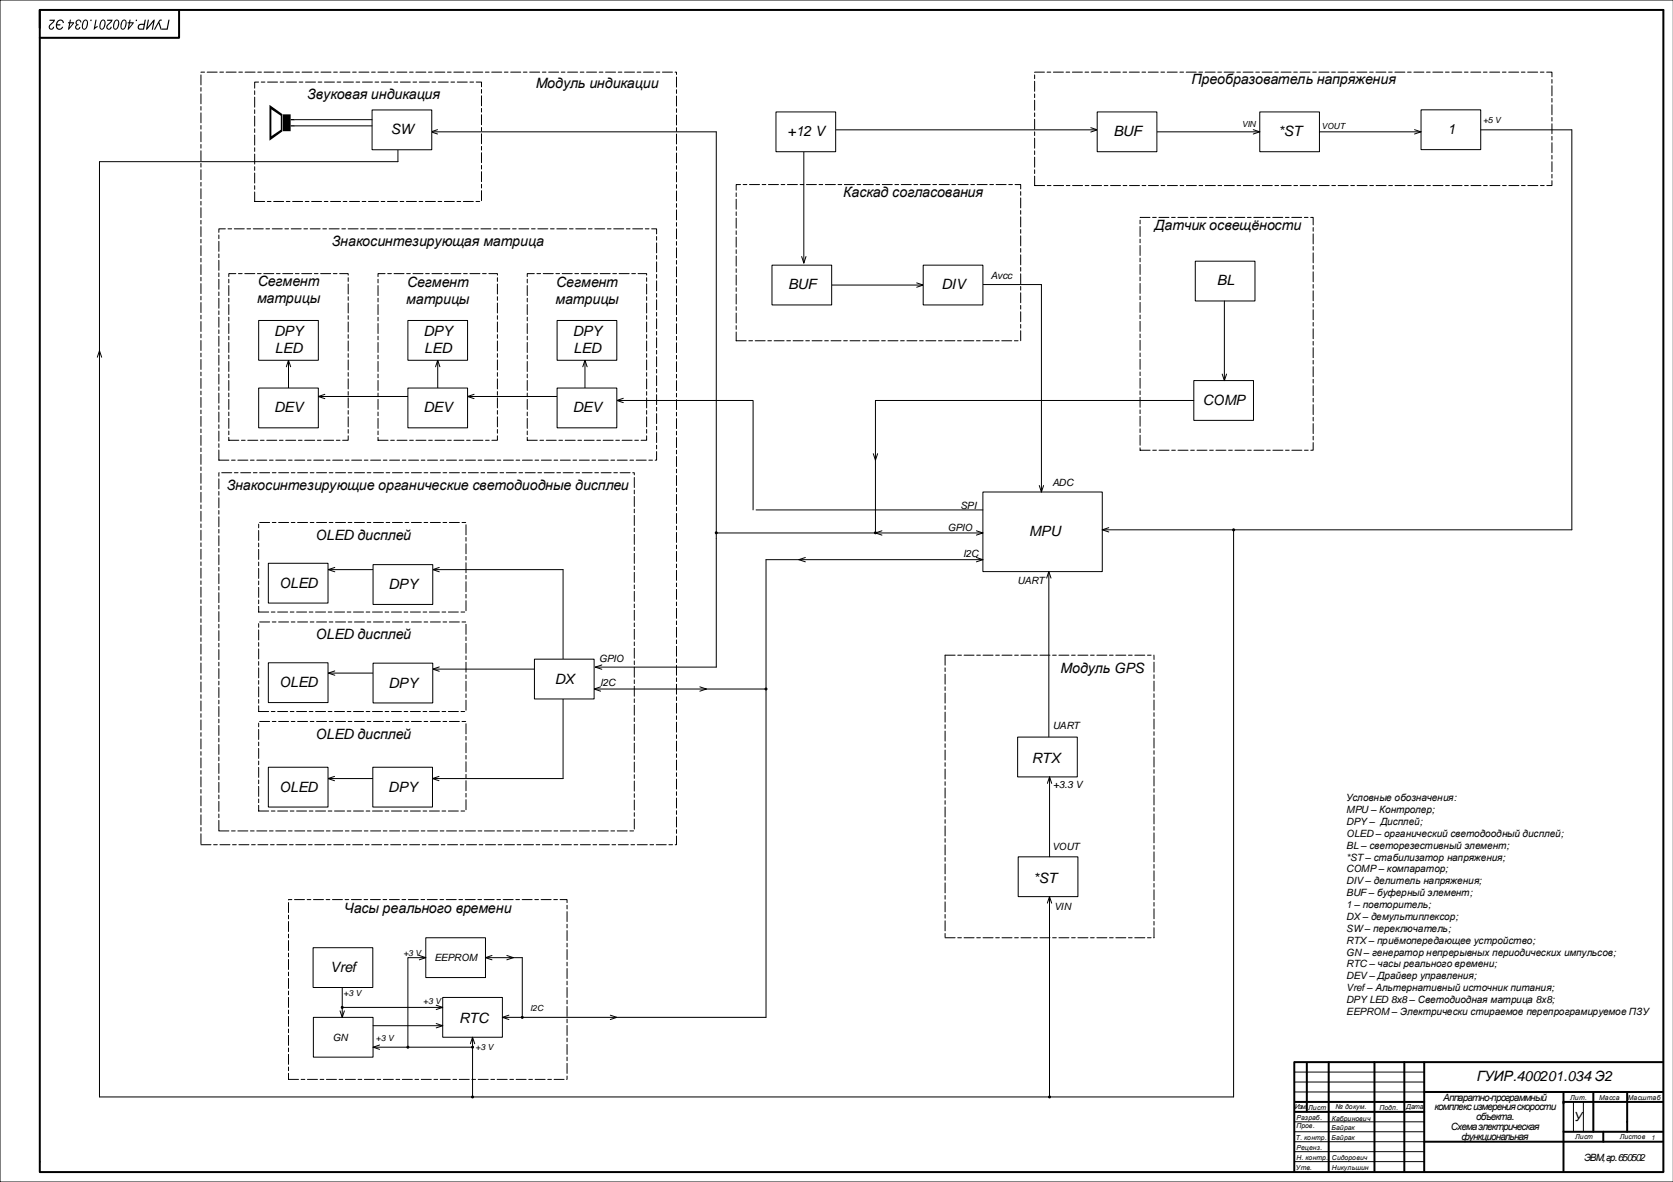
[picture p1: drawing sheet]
<svg xmlns="http://www.w3.org/2000/svg" width="841mm" height="594mm" viewBox="0 0 841 594" stroke-linecap="round" stroke-linejoin="round" font-family="sans-serif">
<path d="M110 238h209v180h-209zM130 263h104v45h-104zM130 313h104v45h-104zM130 363h104v45h-104z" fill="none" stroke="#000" stroke-width=".5" stroke-dasharray="5 1.3 1.9 1.3"/>
<path d="M841 0h-841v594h841" fill="none" stroke="#000" stroke-width=".5"/>
<g fill="#000">
<path d="M25 10h3l-1 1a2.6 2.6 0 0 0-2 3h2a1.5 1.5 0 0 1-1 1 1.5 1.5 0 0 1-2-2 1.5 1.5 0 0 1 2-1l1-2h-2zM29 10h2a1 1 0 0 1 1 0 1 1 0 0 1 0 2l-1-2h-1l-1 2h1v1h-1l1 1h2a2.1 2.1 0 0 1-3 1 2.1 2.1 0 0 1-1-4zM45 10h1v1h-1zM68 10h1v1h-1z"/>
<path d="M42 10a1.7 1.7 0 0 1 2 1 1.7 1.7 0 0 1 0 2 1.7 1.7 0 0 1-2 2 1.7 1.7 0 0 1-1-3zM42 11a2.2 2.2 0 0 0 1 3 2.6 2.6 0 0 0 0-4zM38 10h2l1 1h-1a.9 .9 0 0 0-1-1 .9 .9 0 0 0 0 1 .9 .9 0 0 0 1 1l-1 1a.8 .8 0 0 0-1 0 .8 .8 0 0 0 1 1 .8 .8 0 0 0 1 0 1.3 1.3 0 0 1-2 1 1.5 1.5 0 0 1 0-3v-1zM35 10h1l-1 1h2l-3 4 1-3h-1v-1h1zM35 12v2l2-2z"/>
<path d="M65 10h1l-1 1h2l-3 4 1-3h-1v-1h1zM65 12v2l2-2zM62 10a1.7 1.7 0 0 1 2 1 1.7 1.7 0 0 1-1 2 1.7 1.7 0 0 1-2 2 1.7 1.7 0 0 1 0-3zM62 11a2.2 2.2 0 0 0 0 3 2.6 2.6 0 0 0 0-4zM58 10a1.7 1.7 0 0 1 2 1 1.7 1.7 0 0 1 0 2 1.7 1.7 0 0 1-2 2 1.7 1.7 0 0 1-1-3zM58 11a2.2 2.2 0 0 0 0 3 2.6 2.6 0 0 0 0-4zM54 10h3l-1 1a2.6 2.6 0 0 0-2 3h2a1.5 1.5 0 0 1-1 1 1.5 1.5 0 0 1-2-2 1.5 1.5 0 0 1 1-1l2-2h-2zM51 10a1.7 1.7 0 0 1 2 1 1.7 1.7 0 0 1 0 2 1.7 1.7 0 0 1-2 2 1.7 1.7 0 0 1-1-3zM51 11a2.2 2.2 0 0 0 0 3h1a2.6 2.6 0 0 0 0-4zM48 10h1l-1 4 1-1-2 2z"/>
<path d="M85 10l-1 5h-3v-1h3zM80 10h1l-1 1 1 4-1-3-2 3h-1zM74 10h1l-1 4 3-4h1l-1 5h-1l1-4-3 4h-1zM70 12h2l1-2-1 5h-2a1.4 1.4 0 0 1-1-1 1.4 1.4 0 0 1 1-2zM70 13v1h2v-1z"/>
</g>
<path d="M512 431h30v20h-30z" fill-rule="evenodd" fill="#fff"/>
<path d="M512 431h30v20h-30z" fill="none" stroke="#000" stroke-width=".5"/>
<path d="M511 370h30v20h-30z" fill-rule="evenodd" fill="#fff"/>
<path d="M511 370h30v20h-30zM651 539h65M651 544h65M651 549h65M791 554v15M796 554v15M651 564h65M651 569h65M651 574h65M651 579h65M651 584h65" fill="none" stroke="#000" stroke-width=".5"/>
<g fill="none" stroke="#000" stroke-width="1">
<path d="M20 14v-9h816v584M20 5v579M90 5v14h-70M651 534v55M651 534h185M657 534v25M668 534v55M691 534v55M706 534v55M716 534v55M651 554h65M651 559h65"/>
<path d="M716 549h120M786 549v40M786 554h50M801 549v20M818 549v20M716 574h120M786 569h50M806 569v5M20 584v5h816"/>
</g>
<path d="M101 36h239v389h-239zM475 329v142M475 329h105M145 452h140v90h-140zM475 471h105M580 471v-142" fill="none" stroke="#000" stroke-width=".5" stroke-dasharray="5 1.3 1.9 1.3"/>
<path d="M223 501h30v20h-30z" fill-rule="evenodd" fill="#fff"/>
<path d="M494 247h60v40h-60zM223 501h30v20h-30z" fill="none" stroke="#000" stroke-width=".5"/>
<path d="M158 511h30v20h-30z" fill-rule="evenodd" fill="#fff"/>
<path d="M158 511h30v20h-30z" fill="none" stroke="#000" stroke-width=".5"/>
<path d="M214 471h30v20h-30z" fill-rule="evenodd" fill="#fff"/>
<path d="M214 471h30v20h-30z" fill="none" stroke="#000" stroke-width=".5"/>
<path d="M520 36h260v57h-260zM370 93h143v78h-143z" fill="none" stroke="#000" stroke-width=".5" stroke-dasharray="5 1.3 1.9 1.3"/>
<path d="M633 56h30v20h-30z" fill-rule="evenodd" fill="#fff"/>
<path d="M633 56h30v20h-30z" fill="none" stroke="#000" stroke-width=".5"/>
<path d="M573 109h87v117h-87z" fill="none" stroke="#000" stroke-width=".5" stroke-dasharray="5 1.3 1.9 1.3"/>
<path d="M600 191h30v20h-30z" fill-rule="evenodd" fill="#fff"/>
<path d="M600 191h30v20h-30z" fill="none" stroke="#000" stroke-width=".5"/>
<path d="M601 131h30v20h-30z" fill-rule="evenodd" fill="#fff"/>
<path d="M601 131h30v20h-30zM615 151v40M614 188l1 3 1-3" fill="none" stroke="#000" stroke-width=".5"/>
<path d="M714 55h30v20h-30z" fill-rule="evenodd" fill="#fff"/>
<g fill="none" stroke="#000" stroke-width=".5">
<path d="M714 55h30v20h-30zM200 75v6h-150v470h570v-285M217 66h143v269h-61M220 65l-3 1 3 1M404 71v61M420 65h132M548 64l4 1-4 1M582 66h51M630 65l3 1-3 1M663 66h51M711 65l3 1-3 1M744 65h46v201h-236"/>
<path d="M403 129l1 3 1-3M418 143h46M461 142l3 1-3 1M494 143h29v104M49 180l1-4 1 4M144 184l1-3 1 3M145 181v14M160 199h45M163 198l-3 1 3 1M219 184l1-3 1 3M220 181v14M235 199h45"/>
<path d="M238 198l-3 1 3 1M293 184l1-3 1 3M294 181v14M310 201h68v55M313 200l-3 1 3 1M600 201h-160v67M439 228l1 3 1-3M380 256h114M522 244l1 3 2-3M360 268h134M443 267l-3 1 3 1M491 267l3 1-3 1"/>
<path d="M557 265l-3 1 3 1M165 286h23M168 285l-3 1 3 1M218 286h65v45M221 285l-3 1 3 1M405 280l-4 1 4 1M491 280l3 1-3 1M494 281h-109v230h-132M526 291l1-4 1 4M527 287v83M165 338h23M168 337l-3 1 3 1"/>
<path d="M218 336h51M221 335l-3 1 3 1M302 334l-3 1 3 1M283 346v45h-66M299 346h86M302 345l-3 1 3 1M352 345l3 1-3 1M165 391h22M168 390l-3 1 3 1M221 390l-4 1 4 1M526 394l2-4 1 4M528 390v41"/>
<path d="M526 454l1-3 2 3M527 451v100M172 491v20M211 480l3 1-3 1M214 481h-9v45M244 481h18v30M247 480l-3 1 3 1M255 480l3 1-3 1M171 508l1 3 1-3M172 506h51M188 515h35M219 505l4 1-4 1"/>
<path d="M219 514l4 1-4 2M256 510l-3 1 3 1M307 510l3 1-3 1M188 526h50M191 525l-3 1 3 1M236 525l2-4 1 4M238 521v30"/>
<circle cx="360" cy="268" r=".5"/>
<circle cx="440" cy="268" r=".5"/>
<circle cx="620" cy="266" r=".5"/>
<circle cx="385" cy="346" r=".5"/>
<circle cx="172" cy="506" r=".5"/>
<circle cx="262" cy="511" r=".5"/>
<circle cx="205" cy="526" r=".5"/>
<circle cx="238" cy="526" r=".5"/>
<circle cx="238" cy="551" r=".5"/>
<circle cx="527" cy="551" r=".5"/>
</g>
<g fill="#000">
<path d="M142 57h4v9h-4zM136 55l5 3v7l-5 3zM135 53v18l7-5v-9z" fill-rule="evenodd"/>
<circle cx="360" cy="268" r=".5"/>
<circle cx="440" cy="268" r=".5"/>
<circle cx="620" cy="266" r=".5"/>
<circle cx="385" cy="346" r=".5"/>
<circle cx="172" cy="506" r=".5"/>
<circle cx="262" cy="511" r=".5"/>
<circle cx="205" cy="526" r=".5"/>
<circle cx="238" cy="526" r=".5"/>
<circle cx="238" cy="551" r=".5"/>
<circle cx="527" cy="551" r=".5"/>
</g>
<path d="M146 60h2M146 63h2" fill="none" stroke="#000" stroke-width=".64" stroke-linecap="butt"/>
<path d="M128 41h114v60h-114zM110 115h220v116h-220zM115 138h60v83h-60zM190 138h60v83h-60zM265 138h60v83h-60z" fill="none" stroke="#000" stroke-width=".5" stroke-dasharray="5 1.3 1.9 1.3"/>
<path d="M269 331h30v20h-30z" fill-rule="evenodd" fill="#fff"/>
<path d="M269 331h30v20h-30z" fill="none" stroke="#000" stroke-width=".5"/>
<path d="M188 284h30v20h-30z" fill-rule="evenodd" fill="#fff"/>
<path d="M188 284h30v20h-30z" fill="none" stroke="#000" stroke-width=".5"/>
<path d="M135 283h30v20h-30z" fill-rule="evenodd" fill="#fff"/>
<path d="M135 283h30v20h-30z" fill="none" stroke="#000" stroke-width=".5"/>
<path d="M188 333h30v20h-30z" fill-rule="evenodd" fill="#fff"/>
<path d="M188 333h30v20h-30z" fill="none" stroke="#000" stroke-width=".5"/>
<path d="M135 333h30v20h-30z" fill-rule="evenodd" fill="#fff"/>
<path d="M135 333h30v20h-30z" fill="none" stroke="#000" stroke-width=".5"/>
<path d="M187 386h30v20h-30z" fill-rule="evenodd" fill="#fff"/>
<path d="M187 386h30v20h-30z" fill="none" stroke="#000" stroke-width=".5"/>
<path d="M135 386h30v20h-30z" fill-rule="evenodd" fill="#fff"/>
<path d="M135 386h30v20h-30z" fill="none" stroke="#000" stroke-width=".5"/>
<path d="M157 476h30v20h-30z" fill-rule="evenodd" fill="#fff"/>
<path d="M157 476h30v20h-30z" fill="none" stroke="#000" stroke-width=".5"/>
<path d="M388 133h30v20h-30z" fill-rule="evenodd" fill="#fff"/>
<path d="M388 133h30v20h-30z" fill="none" stroke="#000" stroke-width=".5"/>
<path d="M464 133h30v20h-30z" fill-rule="evenodd" fill="#fff"/>
<path d="M464 133h30v20h-30z" fill="none" stroke="#000" stroke-width=".5"/>
<path d="M390 56h30v20h-30z" fill-rule="evenodd" fill="#fff"/>
<path d="M390 56h30v20h-30z" fill="none" stroke="#000" stroke-width=".5"/>
<path d="M551 56h30v20h-30z" fill-rule="evenodd" fill="#fff"/>
<path d="M551 56h30v20h-30z" fill="none" stroke="#000" stroke-width=".5"/>
<path d="M187 55h30v20h-30z" fill-rule="evenodd" fill="#fff"/>
<path d="M187 55h30v20h-30z" fill="none" stroke="#000" stroke-width=".5"/>
<path d="M205 195h30v20h-30z" fill-rule="evenodd" fill="#fff"/>
<path d="M205 195h30v20h-30z" fill="none" stroke="#000" stroke-width=".5"/>
<path d="M205 161h30v20h-30z" fill-rule="evenodd" fill="#fff"/>
<path d="M205 161h30v20h-30z" fill="none" stroke="#000" stroke-width=".5"/>
<path d="M130 195h30v20h-30z" fill-rule="evenodd" fill="#fff"/>
<path d="M130 195h30v20h-30z" fill="none" stroke="#000" stroke-width=".5"/>
<path d="M130 161h30v20h-30z" fill-rule="evenodd" fill="#fff"/>
<path d="M130 161h30v20h-30z" fill="none" stroke="#000" stroke-width=".5"/>
<path d="M280 195h30v20h-30z" fill-rule="evenodd" fill="#fff"/>
<path d="M280 195h30v20h-30z" fill="none" stroke="#000" stroke-width=".5"/>
<path d="M280 161h30v20h-30z" fill-rule="evenodd" fill="#fff"/>
<path d="M148 60h39M148 63h39M280 161h30v20h-30z" fill="none" stroke="#000" stroke-width=".5"/>
<g font-size="7.2">
<text x="269" y="44">Модуль индикации</text>
<text x="154" y="50">Звуковая индикация</text>
<text x="396" y="68">+12 V</text>
<text x="560" y="68">BUF</text>
<text x="642" y="68">*ST</text>
<text x="424" y="99">Каскад согласования</text>
<text x="167" y="123">Знакосинтезирующая матрица</text>
<text x="129" y="152">матрицы</text>
<text x="204" y="153">матрицы</text>
<text x="279" y="153">матрицы</text>
<text x="138" y="177">LED</text>
<text x="213" y="177">LED</text>
<text x="288" y="177">LED</text>
<text x="605" y="203">COMP</text>
<text x="140" y="295">OLED</text>
<text x="140" y="345">OLED</text>
<text x="279" y="344">DX</text>
<text x="173" y="459">Часы реального времени</text>
<text x="166" y="489">Vref</text>
<text x="231" y="514">RTC</text>
</g>
<g font-size="7.1">
<text x="599" y="42">Преобразователь напряжения</text>
<text x="196" y="67">SW</text>
<text x="727" y="67">1</text>
<text x="580" y="115">Датчик освещёности</text>
<text x="130" y="144">Сегмент</text>
<text x="612" y="143">BL</text>
<text x="205" y="144">Сегмент</text>
<text x="280" y="144">Сегмент</text>
<text x="396" y="145">BUF</text>
<text x="473" y="145">DIV</text>
<text x="138" y="169">DPY</text>
<text x="213" y="169">DPY</text>
<text x="288" y="169">DPY</text>
<text x="138" y="207">DEV</text>
<text x="213" y="207">DEV</text>
<text x="288" y="207">DEV</text>
<text x="114" y="246">Знакосинтезирующие органические светодиодные дисплеи</text>
<text x="517" y="269">MPU</text>
<text x="158" y="271">OLED дисплей</text>
<text x="195" y="296">DPY</text>
<text x="158" y="321">OLED дисплей</text>
<text x="533" y="338">Модуль GPS</text>
<text x="195" y="346">DPY</text>
<text x="158" y="371">OLED дисплей</text>
<text x="519" y="384">RTX</text>
<text x="140" y="398">OLED</text>
<text x="195" y="398">DPY</text>
<text x="519" y="444">*ST</text>
<text x="742" y="543">ГУИР.400201.034 Э2</text>
</g>
<text font-size="6.3" x="791" y="563">У</text>
<g font-size="5">
<text x="498" y="140">Avcc</text>
<text x="529" y="244">ADC</text>
<text x="483" y="256">SPI</text>
<text x="476" y="267">GPIO</text>
<text x="484" y="280">I2C</text>
<text x="511" y="293">UART</text>
<text x="301" y="333">GPIO</text>
<text x="302" y="345">I2C</text>
<text x="529" y="366">UART</text>
<text x="529" y="396">+3.3 V</text>
<text x="677" y="403">Условные обозначения:</text>
<text x="677" y="409">MPU – Контролер;</text>
<text x="677" y="415">DPY– Дисплей;</text>
<text x="677" y="420">OLED – органический светодоодный дисплей;</text>
<text x="529" y="427">VOUT</text>
<text x="677" y="426">BL – светорезестивный элемент;</text>
<text x="677" y="432">*ST– стабилизатор напряжения;</text>
<text x="677" y="438">COMP – компаратор;</text>
<text x="677" y="444">DIV– делитель напряжения;</text>
<text x="677" y="450">BUF– буферный элемент;</text>
<text x="530" y="457">VIN</text>
<text x="677" y="456">1 – повторитель;</text>
<text x="677" y="462">DX– демультиплексор;</text>
<text x="677" y="468">SW– переключатель;</text>
<text x="677" y="474">RTX– приёмопередающее устройство;</text>
<text x="218" y="483">EEPROM</text>
<text x="677" y="480">GN – генератор непрерывных периодических импульсов;</text>
<text x="677" y="486">RTC – часы реального времени;</text>
<text x="677" y="492">DEV– Драйвер управления;</text>
<text x="677" y="498">Vref– Альтернативный источник питания;</text>
<text x="677" y="504">DPY LED 8x8 – Светодиодная матрица 8х8;</text>
<text x="677" y="510">EEPROM – Электрически стираемое перепрограмируемое ПЗУ</text>
<text x="167" y="523">GN</text>
<text x="725" y="553">Аппаратно-программный</text>
<text x="721" y="558">комплекс измерения скорости</text>
<text x="742" y="563">объекта.</text>
<text x="729" y="568">Схема электрическая</text>
<text x="735" y="573">функциональная</text>
<text x="796" y="583">ЭВМ,гр.650502</text>
</g>
<g font-size="4.2">
<text x="624" y="64">VIN</text>
<text x="664" y="65">VOUT</text>
<text x="745" y="62">+5 V</text>
<text x="203" y="480">+3 V</text>
<text x="173" y="496">+3 V</text>
<text x="173" y="501">+3 V</text>
<text x="213" y="505">+3 V</text>
<text x="266" y="508">I2C</text>
<text x="189" y="523">+3 V</text>
<text x="239" y="528">+3 V</text>
</g>
<g font-size="3.4">
<text x="651" y="557">Изм.</text>
<text x="658" y="558">Лист</text>
<text x="671" y="557">№ докум.</text>
<text x="693" y="558">Подп.</text>
<text x="707" y="558">Дата</text>
<text x="789" y="553">Лит.</text>
<text x="804" y="553">Масса</text>
<text x="818" y="553">Масштаб</text>
<text x="652" y="563">Разраб.</text>
<text x="669" y="563">Кабринович</text>
<text x="652" y="567">Пров.</text>
<text x="669" y="568">Байрак</text>
<text x="651" y="573">Т. контр.</text>
<text x="669" y="573">Байрак</text>
<text x="792" y="572">Лист</text>
<text x="814" y="572">Листов</text>
<text x="830" y="573">1</text>
<text x="652" y="578">Реценз.</text>
<text x="651" y="588">Утв.</text>
<text x="652" y="583">Н. контр.</text>
<text x="669" y="583">Сидорович</text>
<text x="669" y="588">Никульшин</text>
</g>
</svg>
